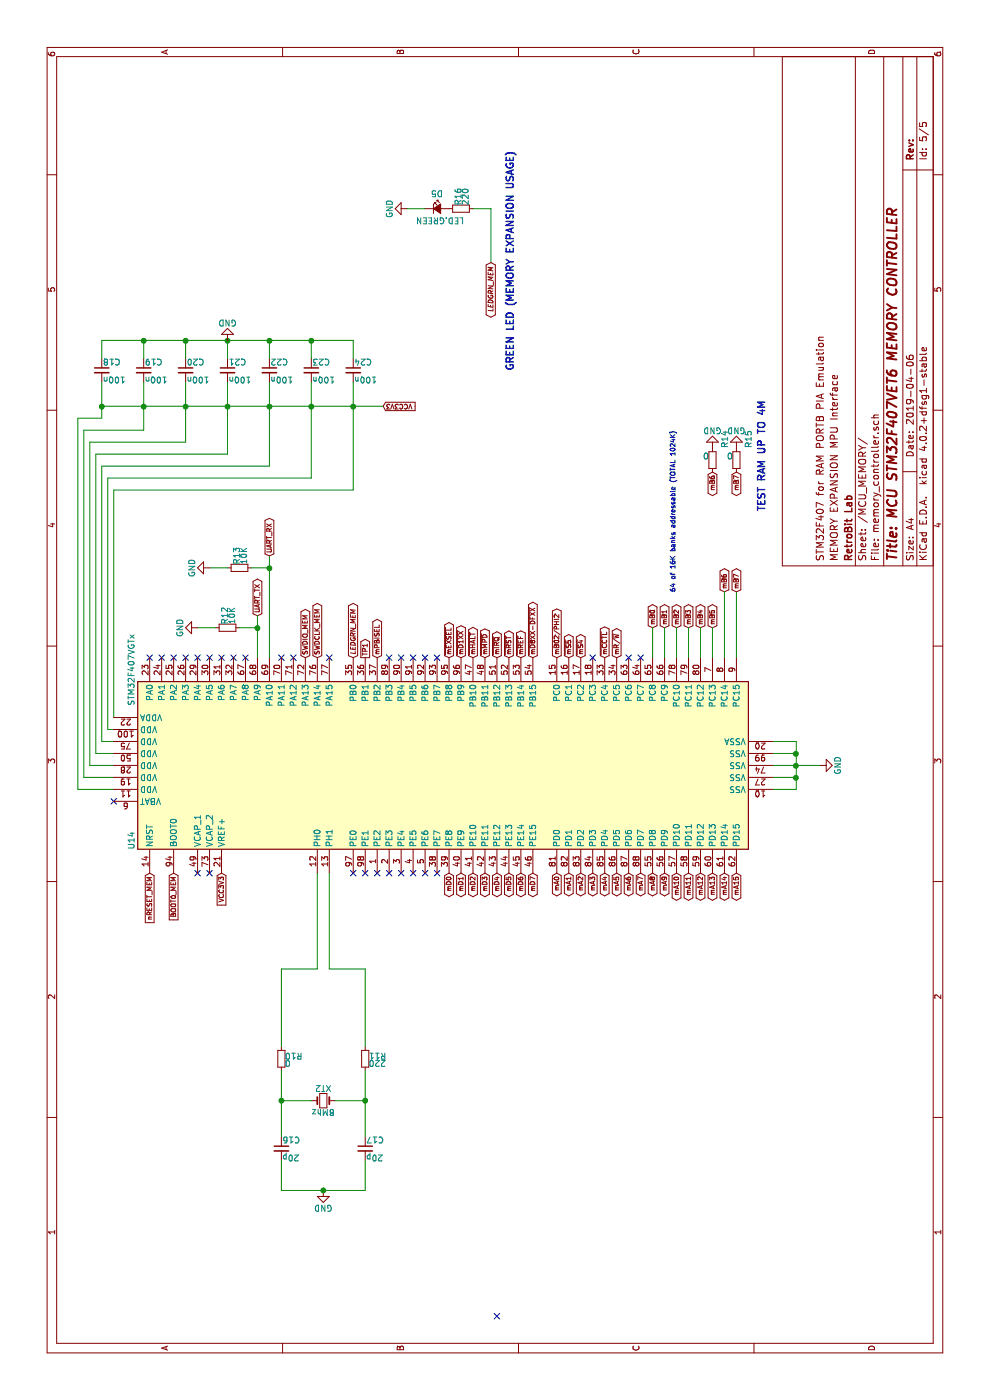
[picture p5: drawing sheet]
EESchema Schematic File Version 4
LIBS:atari23MTS_Upgrade-cache
EELAYER 26 0
EELAYER END
$Descr A4 11693 8268
encoding utf-8
Sheet 5 5
Title "MCU STM32F407VET6 MEMORY CONTROLLER"
Date "2019-04-06"
Rev ""
Comp "RetroBit Lab"
Comment1 "MEMORY EXPANSION MPU Interface"
Comment2 "STM32F407 for RAM PORTB PIA Emulation"
Comment3 ""
Comment4 ""
$EndDescr
NoConn ~ 5000 950 
Text GLabel 4400 1250 0    39   Input ~ 0
nRESET_MEM
Text GLabel 4400 1450 0    39   Input ~ 0
BOOT0_MEM
NoConn ~ 4400 1650
NoConn ~ 4400 1750
Text GLabel 4400 1850 0    39   Input ~ 0
VCC3V3
$Comp
L Device1:Crystal_Small XT2
U 1 1
P 2500 2700
F 0 "XT2" H 2500 2800 50  0000 C CNN
F 1 "8Mhz" H 2500 2600 50  0000 C CNN
F 2 "RetroBitLab:Crystal_HC49-4H_Vertical_3D" H 2500 2700 50  0001 C CNN
F 3 "" H 2500 2700 50  0000 C CNN
	1    2500 2700
	0    1    1    0   
$EndComp
$Comp
L Device1:C_Small C16
U 1 1
P 2100 2350
F 0 "C16" H 2110 2420 50  0000 L CNN
F 1 "20p" H 2110 2270 50  0000 L CNN
F 2 "Capacitor_SMD:C_1206_3216Metric_Pad1.42x1.75mm_HandSolder" H 2100 2350 50  0001 C CNN
F 3 "" H 2100 2350 50  0000 C CNN
	1    2100 2350
	0    1    1    0   
$EndComp
$Comp
L Device1:C_Small C17
U 1 1
P 2100 3050
F 0 "C17" H 2110 3120 50  0000 L CNN
F 1 "20p" H 2110 2970 50  0000 L CNN
F 2 "Capacitor_SMD:C_1206_3216Metric_Pad1.42x1.75mm_HandSolder" H 2100 3050 50  0001 C CNN
F 3 "" H 2100 3050 50  0000 C CNN
	1    2100 3050
	0    1    1    0   
$EndComp
$Comp
L power1:GND #PWR044
U 1 1
P 1750 2700
F 0 "#PWR044" H 1750 2450 50  0001 C CNN
F 1 "GND" H 1750 2550 50  0000 C CNN
F 2 "" H 1750 2700 50  0001 C CNN
F 3 "" H 1750 2700 50  0001 C CNN
	1    1750 2700
	0    1    1    0   
$EndComp
$Comp
L Device1:C_Small C18
U 1 1
P 8600 850
F 0 "C18" H 8610 920 50  0000 L CNN
F 1 "100n" H 8610 770 50  0000 L CNN
F 2 "Capacitor_SMD:C_1206_3216Metric_Pad1.42x1.75mm_HandSolder" H 8600 850 50  0001 C CNN
F 3 "" H 8600 850 50  0000 C CNN
	1    8600 850 
	0    1    1    0   
$EndComp
$Comp
L Device1:C_Small C19
U 1 1
P 8600 1200
F 0 "C19" H 8610 1270 50  0000 L CNN
F 1 "100n" H 8610 1120 50  0000 L CNN
F 2 "Capacitor_SMD:C_1206_3216Metric_Pad1.42x1.75mm_HandSolder" H 8600 1200 50  0001 C CNN
F 3 "" H 8600 1200 50  0000 C CNN
	1    8600 1200
	0    1    1    0   
$EndComp
$Comp
L Device1:C_Small C20
U 1 1
P 8600 1550
F 0 "C20" H 8610 1620 50  0000 L CNN
F 1 "100n" H 8610 1470 50  0000 L CNN
F 2 "Capacitor_SMD:C_1206_3216Metric_Pad1.42x1.75mm_HandSolder" H 8600 1550 50  0001 C CNN
F 3 "" H 8600 1550 50  0000 C CNN
	1    8600 1550
	0    1    1    0   
$EndComp
$Comp
L Device1:C_Small C21
U 1 1
P 8600 1900
F 0 "C21" H 8610 1970 50  0000 L CNN
F 1 "100n" H 8610 1820 50  0000 L CNN
F 2 "Capacitor_SMD:C_1206_3216Metric_Pad1.42x1.75mm_HandSolder" H 8600 1900 50  0001 C CNN
F 3 "" H 8600 1900 50  0000 C CNN
	1    8600 1900
	0    1    1    0   
$EndComp
$Comp
L Device1:C_Small C22
U 1 1
P 8600 2250
F 0 "C22" H 8610 2320 50  0000 L CNN
F 1 "100n" H 8610 2170 50  0000 L CNN
F 2 "Capacitor_SMD:C_1206_3216Metric_Pad1.42x1.75mm_HandSolder" H 8600 2250 50  0001 C CNN
F 3 "" H 8600 2250 50  0000 C CNN
	1    8600 2250
	0    1    1    0   
$EndComp
$Comp
L Device1:C_Small C23
U 1 1
P 8600 2600
F 0 "C23" H 8610 2670 50  0000 L CNN
F 1 "100n" H 8610 2520 50  0000 L CNN
F 2 "Capacitor_SMD:C_1206_3216Metric_Pad1.42x1.75mm_HandSolder" H 8600 2600 50  0001 C CNN
F 3 "" H 8600 2600 50  0000 C CNN
	1    8600 2600
	0    1    1    0   
$EndComp
$Comp
L Device1:C_Small C24
U 1 1
P 8600 2950
F 0 "C24" H 8610 3020 50  0000 L CNN
F 1 "100n" H 8610 2870 50  0000 L CNN
F 2 "Capacitor_SMD:C_1206_3216Metric_Pad1.42x1.75mm_HandSolder" H 8600 2950 50  0001 C CNN
F 3 "" H 8600 2950 50  0000 C CNN
	1    8600 2950
	0    1    1    0   
$EndComp
Wire Wire Line
	2500 2600 2500 2350
Wire Wire Line
	2500 2800 2500 3050
Wire Wire Line
	2000 2350 1750 2350
Wire Wire Line
	1750 2350 1750 3050
Wire Wire Line
	1750 3050 2000 3050
Connection ~ 1750 2700
Connection ~ 2500 2350
Connection ~ 2500 3050
Wire Wire Line
	8700 850  8850 850 
Wire Wire Line
	8850 850  8850 2950
Wire Wire Line
	8850 2950 8700 2950
Wire Wire Line
	8700 2600 8850 2600
Connection ~ 8850 2600
Wire Wire Line
	8700 2250 8850 2250
Connection ~ 8850 2250
Wire Wire Line
	8700 1900 8850 1900
Connection ~ 8850 1900
Wire Wire Line
	8700 1550 8850 1550
Connection ~ 8850 1550
Wire Wire Line
	8700 1200 8850 1200
Connection ~ 8850 1200
Wire Wire Line
	8200 850  8500 850 
Wire Wire Line
	8300 850  8300 3200
Wire Wire Line
	7600 2950 8500 2950
Wire Wire Line
	7700 2600 8500 2600
Connection ~ 8300 2600
Wire Wire Line
	7800 2250 8500 2250
Connection ~ 8300 2250
Wire Wire Line
	7900 1900 8500 1900
Connection ~ 8300 1900
Wire Wire Line
	8000 1550 8500 1550
Connection ~ 8300 1550
Wire Wire Line
	8100 1200 8500 1200
Connection ~ 8300 1200
$Comp
L power1:GND #PWR045
U 1 1
P 8850 1900
F 0 "#PWR045" H 8850 1650 50  0001 C CNN
F 1 "GND" H 8850 1750 50  0000 C CNN
F 2 "" H 8850 1900 50  0001 C CNN
F 3 "" H 8850 1900 50  0001 C CNN
	1    8850 1900
	0    -1   -1   0   
$EndComp
Text GLabel 8300 3200 3    39   Input ~ 0
VCC3V3
Connection ~ 8300 2950
Wire Wire Line
	5700 950  7600 950 
Wire Wire Line
	7600 950  7600 2950
Wire Wire Line
	5600 950  5600 900 
Wire Wire Line
	5600 900  7700 900 
Wire Wire Line
	7700 900  7700 2600
Wire Wire Line
	5500 950  5500 850 
Wire Wire Line
	5500 850  7800 850 
Wire Wire Line
	7800 850  7800 2250
Wire Wire Line
	5400 950  5400 800 
Wire Wire Line
	5400 800  7900 800 
Wire Wire Line
	7900 800  7900 1900
Wire Wire Line
	5300 950  5300 750 
Wire Wire Line
	5300 750  8000 750 
Wire Wire Line
	8000 750  8000 1550
Wire Wire Line
	5200 950  5200 700 
Wire Wire Line
	5200 700  8100 700 
Wire Wire Line
	8100 700  8100 1200
Wire Wire Line
	5100 950  5100 650 
Wire Wire Line
	5100 650  8200 650 
Wire Wire Line
	8200 650  8200 850 
Connection ~ 8300 850 
Text GLabel 4400 3750 0    39   BiDi ~ 0
mD0
Text GLabel 4400 3850 0    39   BiDi ~ 0
mD1
Text GLabel 4400 3950 0    39   BiDi ~ 0
mD2
Text GLabel 4400 4050 0    39   BiDi ~ 0
mD3
Text GLabel 4400 4150 0    39   BiDi ~ 0
mD4
Text GLabel 4400 4250 0    39   BiDi ~ 0
mD5
Text GLabel 4400 4350 0    39   BiDi ~ 0
mD6
Text GLabel 4400 4450 0    39   BiDi ~ 0
mD7
Text GLabel 4400 4650 0    39   BiDi ~ 0
mA0
Text GLabel 4400 4750 0    39   BiDi ~ 0
mA1
Text GLabel 4400 4850 0    39   BiDi ~ 0
mA2
Text GLabel 4400 4950 0    39   BiDi ~ 0
mA3
Text GLabel 4400 5050 0    39   BiDi ~ 0
mA4
Text GLabel 4400 5150 0    39   BiDi ~ 0
mA5
Text GLabel 4400 5250 0    39   BiDi ~ 0
mA6
Text GLabel 4400 5350 0    39   BiDi ~ 0
mA7
Text GLabel 6200 4650 2    39   BiDi ~ 0
mB02/PHI2
Text GLabel 6200 4750 2    39   BiDi ~ 0
~mS5
Text GLabel 6200 4850 2    39   BiDi ~ 0
~mS4
Text GLabel 6200 5050 2    39   BiDi ~ 0
~mCCTL
Text GLabel 6200 5150 2    39   BiDi ~ 0
mR/~W
$Comp
L Device1:R_Small R16
U 1 1
P 9950 3850
F 0 "R16" H 9980 3870 50  0000 L CNN
F 1 "220" H 9980 3810 50  0000 L CNN
F 2 "Resistor_SMD:R_1206_3216Metric_Pad1.42x1.75mm_HandSolder" H 9950 3850 50  0001 C CNN
F 3 "" H 9950 3850 50  0000 C CNN
	1    9950 3850
	1    0    0    -1  
$EndComp
$Comp
L atari23MTS_Upgrade-rescue:Led_Small D5
U 1 1
P 9950 3650
F 0 "D5" H 9900 3775 50  0000 L CNN
F 1 "LED.GREEN" H 9775 3550 50  0000 L CNN
F 2 "LED_SMD:LED_1206_3216Metric_Pad1.42x1.75mm_HandSolder" V 9950 3650 50  0001 C CNN
F 3 "" V 9950 3650 50  0000 C CNN
	1    9950 3650
	0    1    1    0   
$EndComp
Wire Wire Line
	9950 3550 9950 3400
$Comp
L power1:GND #PWR046
U 1 1
P 9950 3400
F 0 "#PWR046" H 9950 3150 50  0001 C CNN
F 1 "GND" H 9950 3250 50  0000 C CNN
F 2 "" H 9950 3400 50  0001 C CNN
F 3 "" H 9950 3400 50  0001 C CNN
	1    9950 3400
	-1   0    0    1   
$EndComp
Wire Wire Line
	5100 6450 5100 6650
Wire Wire Line
	5100 6650 5500 6650
Wire Wire Line
	5500 6650 5500 6450
Wire Wire Line
	5400 6450 5400 6650
Connection ~ 5400 6650
Wire Wire Line
	5300 6450 5300 6850
Connection ~ 5300 6650
Wire Wire Line
	5200 6450 5200 6650
Connection ~ 5200 6650
$Comp
L power1:GND #PWR047
U 1 1
P 5300 6850
F 0 "#PWR047" H 5300 6600 50  0001 C CNN
F 1 "GND" H 5300 6700 50  0000 C CNN
F 2 "" H 5300 6850 50  0001 C CNN
F 3 "" H 5300 6850 50  0001 C CNN
	1    5300 6850
	1    0    0    -1  
$EndComp
Wire Wire Line
	9950 3950 9950 4100
Wire Wire Line
	9950 4100 9500 4100
Text GLabel 9500 4100 0    39   BiDi Italic 8
LEDGRN_MEM
Text Notes 8600 4300 0    59   ~ 12
GREEN LED (MEMORY EXPANSION USAGE)
Text GLabel 6200 2950 2    39   BiDi Italic 8
LEDGRN_MEM
Text GLabel 6200 2650 2    39   BiDi ~ 0
SWDCLK_MEM
Text GLabel 6200 2550 2    39   BiDi ~ 0
SWDIO_MEM
NoConn ~ 6200 1950
NoConn ~ 6200 1850
NoConn ~ 6200 1750
NoConn ~ 700  4150
$Comp
L Device1:R_Small R11
U 1 1
P 2850 3050
F 0 "R11" H 2880 3070 50  0000 L CNN
F 1 "220" H 2880 3010 50  0000 L CNN
F 2 "Resistor_SMD:R_1206_3216Metric_Pad1.42x1.75mm_HandSolder" H 2850 3050 50  0001 C CNN
F 3 "" H 2850 3050 50  0000 C CNN
	1    2850 3050
	0    1    1    0   
$EndComp
$Comp
L Device1:R_Small R10
U 1 1
P 2850 2350
F 0 "R10" H 2880 2370 50  0000 L CNN
F 1 "0" H 2880 2310 50  0000 L CNN
F 2 "Resistor_SMD:R_1206_3216Metric_Pad1.42x1.75mm_HandSolder" H 2850 2350 50  0001 C CNN
F 3 "" H 2850 2350 50  0000 C CNN
	1    2850 2350
	0    1    1    0   
$EndComp
Wire Wire Line
	2200 3050 2750 3050
Wire Wire Line
	2200 2350 2750 2350
Wire Wire Line
	2950 2350 3600 2350
Wire Wire Line
	3600 2350 3600 2650
Wire Wire Line
	3600 2650 4400 2650
Wire Wire Line
	4400 2750 3600 2750
Wire Wire Line
	3600 2750 3600 3050
Wire Wire Line
	3600 3050 2950 3050
NoConn ~ 4400 3250
NoConn ~ 4400 3350
NoConn ~ 4400 3450
NoConn ~ 4400 3550
NoConn ~ 4400 3650
Text GLabel 4400 5450 0    39   BiDi ~ 0
mA8
Text GLabel 4400 5550 0    39   BiDi ~ 0
mA9
Text GLabel 4400 5650 0    39   BiDi ~ 0
mA10
Text GLabel 4400 5750 0    39   BiDi ~ 0
mA11
Text GLabel 4400 5850 0    39   BiDi ~ 0
mA12
Text GLabel 4400 5950 0    39   BiDi ~ 0
mA13
Text GLabel 4400 6050 0    39   BiDi ~ 0
mA14
Text GLabel 4400 6150 0    39   BiDi ~ 0
mA15
NoConn ~ 6200 2050
NoConn ~ 6200 2350
NoConn ~ 6200 2450
NoConn ~ 6200 2750
NoConn ~ 4400 3150
NoConn ~ 4400 3050
NoConn ~ 4400 2950
NoConn ~ 6200 1650
NoConn ~ 6200 1550
NoConn ~ 6200 1450
NoConn ~ 6200 1350
NoConn ~ 6200 1250
$Comp
L MCU_ST_STM32F41:STM32F407VGTx U14
U 1 1
P 5300 3650
F 0 "U14" H 4600 6200 50  0000 L CNN
F 1 "STM32F407VGTx" H 5800 6200 50  0000 L CNN
F 2 "Package_QFP:TQFP-100-1EP_14x14mm_P0.5mm_EP5x5mm" H 4600 1050 50  0001 R CNN
F 3 "" H 5300 3650 50  0001 C CNN
	1    5300 3650
	1    0    0    -1  
$EndComp
NoConn ~ 6200 4950
NoConn ~ 6200 5250
NoConn ~ 6200 5350
$Comp
L Device1:R_Small R12
U 1 1
P 6450 1900
F 0 "R12" H 6480 1920 50  0000 L CNN
F 1 "10K" H 6480 1860 50  0000 L CNN
F 2 "Resistor_SMD:R_1206_3216Metric_Pad1.42x1.75mm_HandSolder" H 6450 1900 50  0001 C CNN
F 3 "" H 6450 1900 50  0000 C CNN
	1    6450 1900
	1    0    0    -1  
$EndComp
Wire Wire Line
	6450 1800 6450 1650
$Comp
L power1:GND #PWR048
U 1 1
P 6450 1650
F 0 "#PWR048" H 6450 1400 50  0001 C CNN
F 1 "GND" H 6450 1500 50  0000 C CNN
F 2 "" H 6450 1650 50  0001 C CNN
F 3 "" H 6450 1650 50  0001 C CNN
	1    6450 1650
	-1   0    0    1   
$EndComp
$Comp
L Device1:R_Small R13
U 1 1
P 6950 2000
F 0 "R13" H 6980 2020 50  0000 L CNN
F 1 "10K" H 6980 1960 50  0000 L CNN
F 2 "Resistor_SMD:R_1206_3216Metric_Pad1.42x1.75mm_HandSolder" H 6950 2000 50  0001 C CNN
F 3 "" H 6950 2000 50  0000 C CNN
	1    6950 2000
	1    0    0    -1  
$EndComp
Wire Wire Line
	6950 1900 6950 1750
$Comp
L power1:GND #PWR049
U 1 1
P 6950 1750
F 0 "#PWR049" H 6950 1500 50  0001 C CNN
F 1 "GND" H 6950 1600 50  0000 C CNN
F 2 "" H 6950 1750 50  0001 C CNN
F 3 "" H 6950 1750 50  0001 C CNN
	1    6950 1750
	-1   0    0    1   
$EndComp
Wire Wire Line
	6950 2250 6950 2100
Text GLabel 6550 2150 2    39   BiDi ~ 0
UART_TX
Wire Wire Line
	6550 2150 6200 2150
Wire Wire Line
	6450 2000 6450 2150
Connection ~ 6450 2150
Text GLabel 7050 2250 2    39   BiDi ~ 0
UART_RX
Wire Wire Line
	6200 2250 7050 2250
Connection ~ 6950 2250
Text GLabel 6450 5450 2    39   BiDi ~ 0
mB0
Text GLabel 6450 5550 2    39   BiDi ~ 0
mB1
Text GLabel 6450 5650 2    39   BiDi ~ 0
mB2
Text GLabel 6450 5750 2    39   BiDi ~ 0
mB3
Text GLabel 6450 5850 2    39   BiDi ~ 0
mB4
Text GLabel 6450 5950 2    39   BiDi ~ 0
mB5
Wire Wire Line
	6200 5450 6450 5450
Wire Wire Line
	6200 5550 6450 5550
Wire Wire Line
	6200 5650 6450 5650
Wire Wire Line
	6450 5750 6200 5750
Wire Wire Line
	6200 5850 6450 5850
Wire Wire Line
	6450 5950 6200 5950
Text Notes 6750 5650 0    39   ~ 8
64 of 16K banks addressable (TOTAL 1024K)
Text GLabel 6750 6050 2    39   BiDi ~ 0
mB6
Text GLabel 6750 6150 2    39   BiDi ~ 0
mB7
Wire Wire Line
	6200 6150 6750 6150
$Comp
L Device1:R_Small R15
U 1 1
P 7850 6150
F 0 "R15" V 7750 5900 50  0000 L CNN
F 1 "0" H 7880 6110 50  0000 L CNN
F 2 "Resistor_SMD:R_1206_3216Metric_Pad1.42x1.75mm_HandSolder" H 7850 6150 50  0001 C CNN
F 3 "" H 7850 6150 50  0001 C CNN
	1    7850 6150
	0    -1   -1   0   
$EndComp
$Comp
L Device1:R_Small R14
U 1 1
P 7850 5950
F 0 "R14" V 7750 5700 50  0000 L CNN
F 1 "0" H 7880 5910 50  0000 L CNN
F 2 "Resistor_SMD:R_1206_3216Metric_Pad1.42x1.75mm_HandSolder" H 7850 5950 50  0001 C CNN
F 3 "" H 7850 5950 50  0001 C CNN
	1    7850 5950
	0    -1   -1   0   
$EndComp
Wire Wire Line
	6200 6050 6750 6050
$Comp
L power1:GND #PWR050
U 1 1
P 7950 5950
F 0 "#PWR050" H 7950 5700 50  0001 C CNN
F 1 "GND" H 7950 5800 50  0000 C CNN
F 2 "" H 7950 5950 50  0001 C CNN
F 3 "" H 7950 5950 50  0001 C CNN
	1    7950 5950
	0    -1   -1   0   
$EndComp
$Comp
L power1:GND #PWR051
U 1 1
P 7950 6150
F 0 "#PWR051" H 7950 5900 50  0001 C CNN
F 1 "GND" H 7950 6000 50  0000 C CNN
F 2 "" H 7950 6150 50  0001 C CNN
F 3 "" H 7950 6150 50  0001 C CNN
	1    7950 6150
	0    -1   -1   0   
$EndComp
Text GLabel 7750 5950 0    39   BiDi ~ 0
mB6
Text GLabel 7750 6150 0    39   BiDi ~ 0
mB7
Text Notes 8350 6400 2    60   ~ 12
TEST RAM UP TO 4M
Text GLabel 6200 3050 2    39   Output ~ 0
TP1
Text GLabel 6200 4350 2    39   BiDi ~ 0
~mREF
Text GLabel 6200 4250 2    39   BiDi ~ 0
~mRST
Text GLabel 6200 4150 2    39   BiDi ~ 0
~mIRQ
Text GLabel 6200 4050 2    39   BiDi ~ 0
~mMPD
Text GLabel 6200 3950 2    39   BiDi ~ 0
~mHALT
Text GLabel 6200 3850 2    39   BiDi ~ 0
~mD1XX
Text GLabel 6200 3750 2    39   BiDi ~ 0
~mEXSEL
NoConn ~ 6200 3650
NoConn ~ 6200 3550
NoConn ~ 6200 3450
NoConn ~ 6200 3350
NoConn ~ 6200 3250
Text GLabel 6200 4450 2    39   BiDi ~ 0
~mD8XX-DFXX
Text GLabel 6200 3150 2    39   BiDi ~ 0
mPBISEL
$EndSCHEMATC
